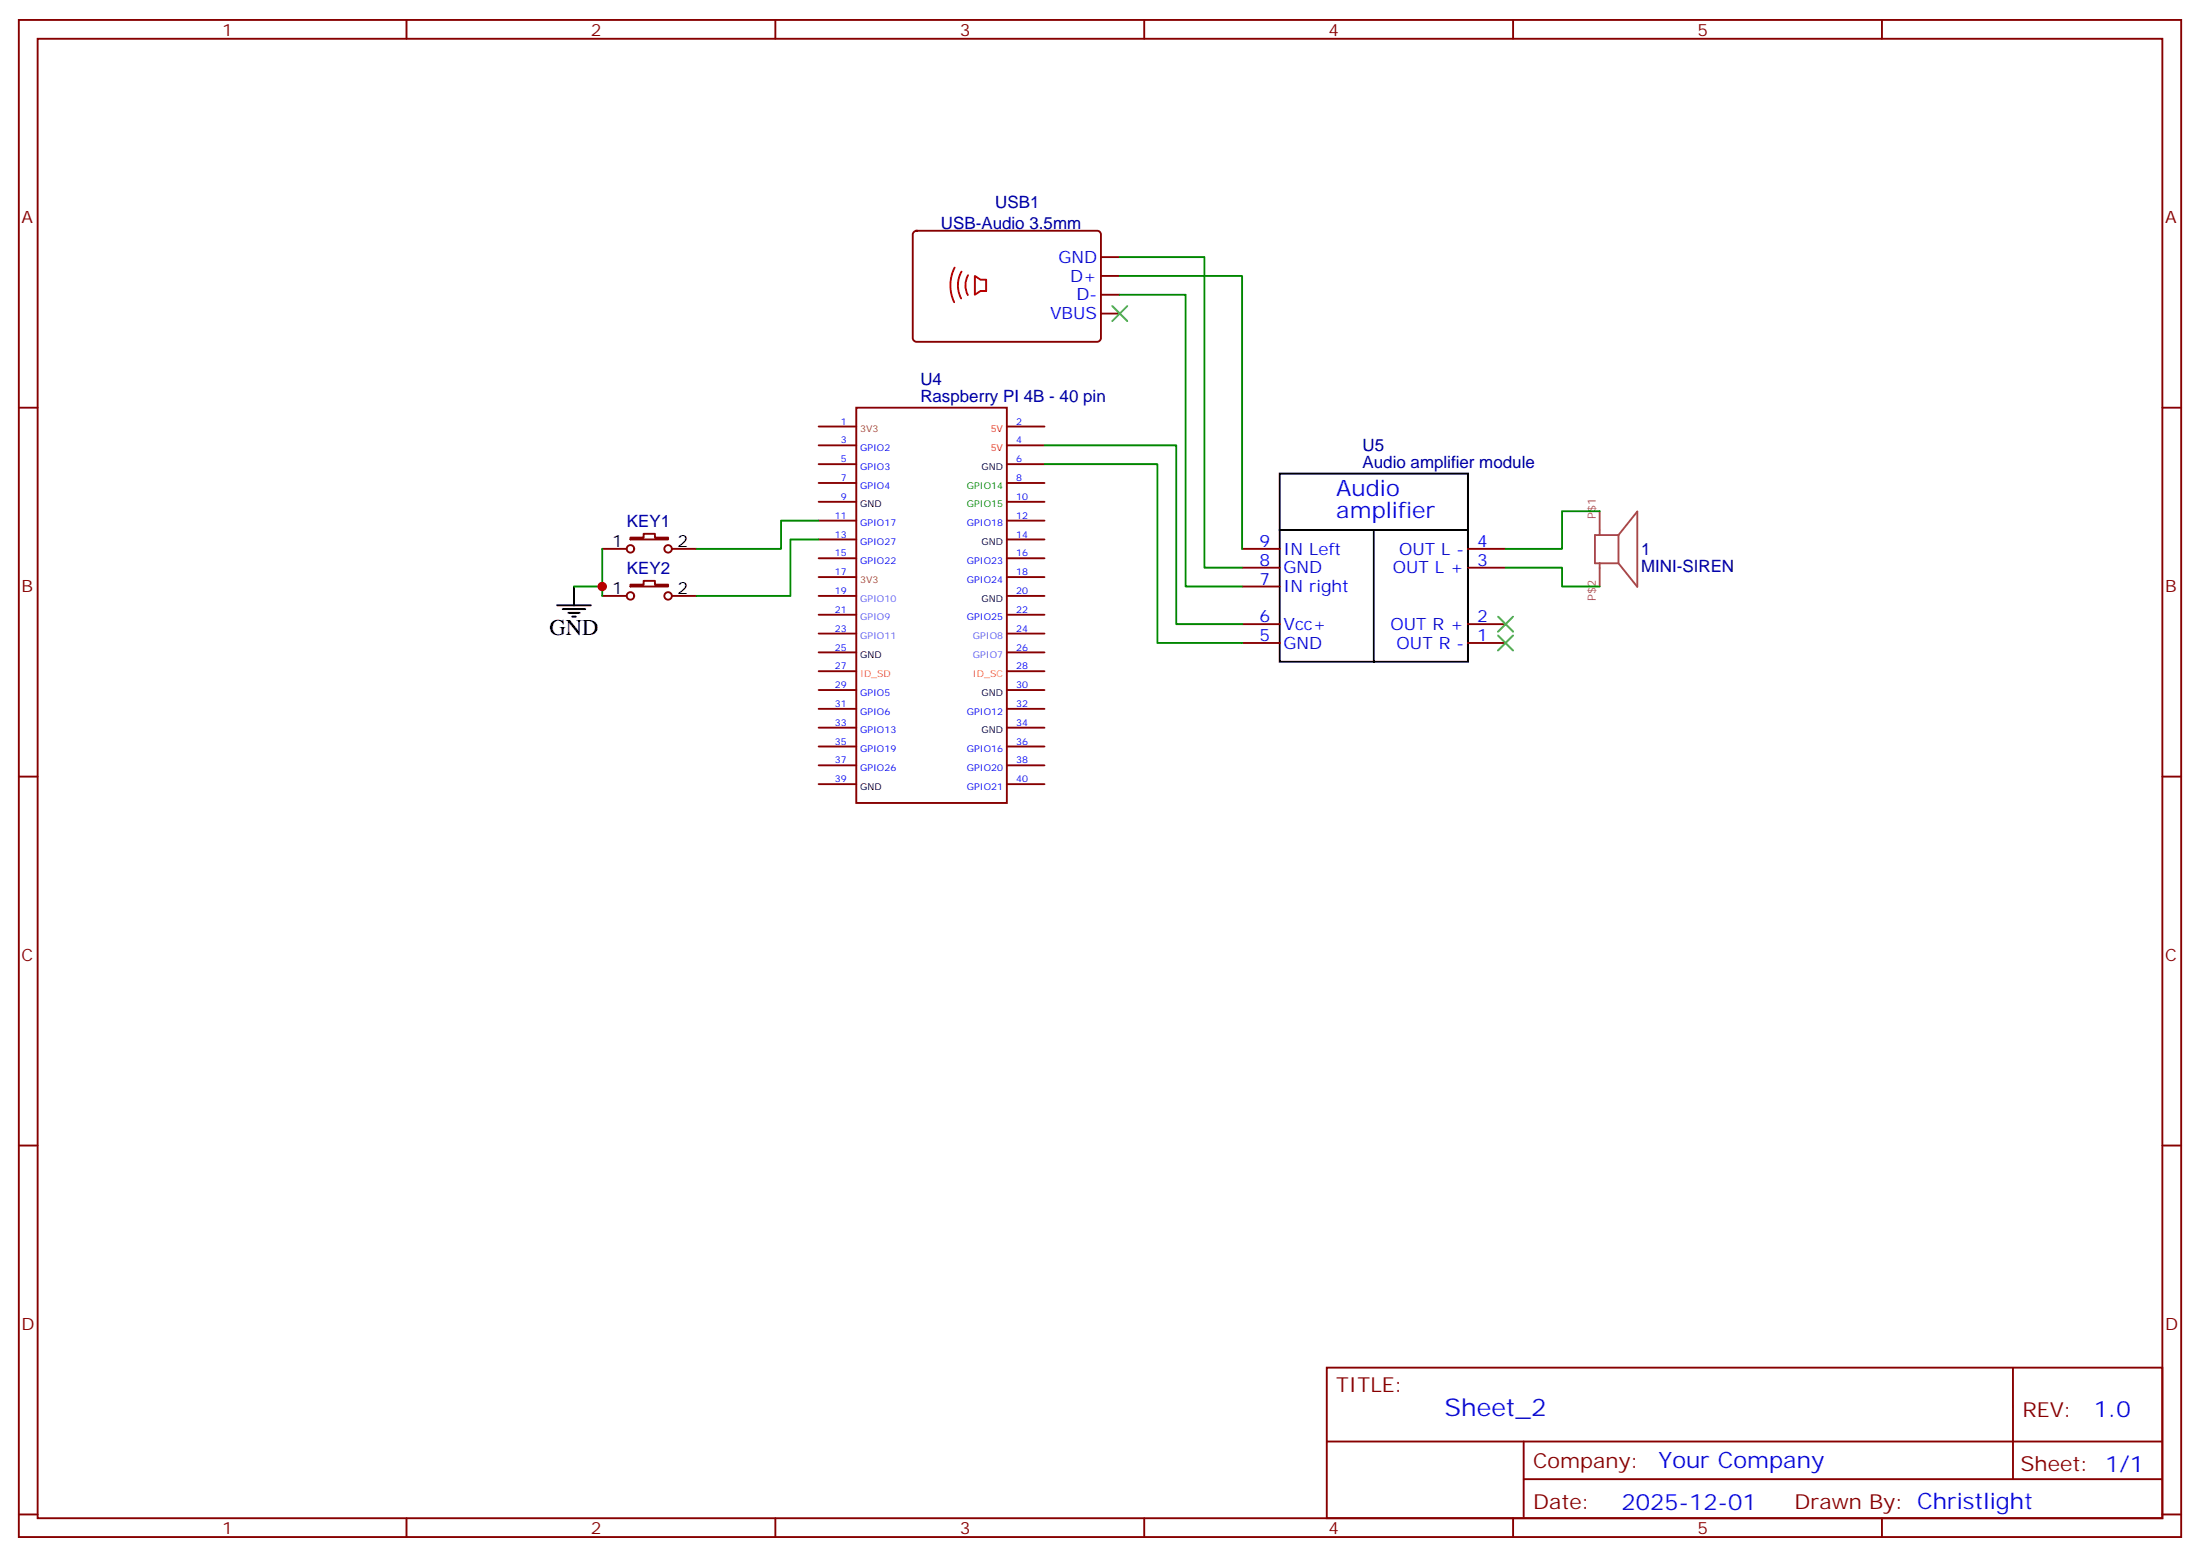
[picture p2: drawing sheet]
<svg xmlns="http://www.w3.org/2000/svg" width="412mm" height="292mm" viewBox="0 0 412 292" stroke-linecap="round" stroke-linejoin="round" font-family="sans-serif">
<g fill="none" stroke="#870000" stroke-width=".35">
<path d="M3.5 3.7h405.4v284.4h-405.4zM7.1 7.3h398.2v277.3h-398.2zM76.2 3.7v3.6M145.3 3.7v3.6M214.5 3.7v3.6M283.6 3.7v3.6M352.8 3.7v3.6M171.3 43.5l.5-.2h33.9a.71 .71 0 0 1 .7 .7v19.4a.76 .76 0 0 1-.7 .7h-33.9a.76 .76 0 0 1-.7-.7v-19.4zM206.4 58.8h3.5M206.4 55.2h3.5M206.4 51.7h3.5M206.4 48.2h3.5"/>
<path d="M3.5 76.4h3.6M153.5 79.9h7M160.5 76.4h28.2v74.1h-28.2zM188.7 79.9h7.1M405.3 76.4h3.6M153.5 83.5h7M153.5 87h7M153.5 90.5h7M153.5 94.1h7M153.5 97.6h7M188.7 83.5h7.1M188.7 87h7.1"/>
<path d="M188.7 90.5h7.1M188.7 94.1h7.1M188.7 97.6h7.1M112.9 111.7h4.6M112.9 102.9h4.6M118.2 109.6h2.4v-.7h2.2v.7h2.4v.3h-7zM118.2 100.8h2.4v-.8h2.2v.8h2.4v.3h-7zM125.9 111.7h4.6M125.9 102.9h4.6M153.5 101.1h7M153.5 104.6h7M153.5 108.2h7"/>
<path d="M153.5 111.7h7M153.5 115.2h7M153.5 118.7h7M188.7 101.1h7.1M188.7 104.6h7.1M188.7 108.2h7.1M188.7 111.7h7.1M188.7 115.2h7.1M188.7 118.7h7.1M232.8 117h7.1M232.8 106.4h7.1M232.8 102.9h7.1"/>
<path d="M232.8 109.9h7.1M275.2 117h7M275.2 106.4h7M275.2 102.9h7M153.5 122.3h7M153.5 125.8h7M153.5 129.3h7M153.5 132.9h7M153.5 136.4h7M153.5 139.9h7M188.7 122.3h7.1M188.7 125.8h7.1"/>
<path d="M188.7 129.3h7.1M188.7 132.9h7.1M188.7 136.4h7.1M188.7 139.9h7.1M232.8 120.5h7.1M275.2 120.5h7M3.5 145.6h3.6M153.5 143.4h7M153.5 147h7M188.7 143.4h7.1M188.7 147h7.1M405.3 145.6h3.6"/>
<path d="M3.5 214.7h3.6M405.3 214.7h3.6M248.7 256.3h156.6v28.3h-156.6zM377.3 256.4v20.8M248.7 270.2h156.5M285.6 277.2h119.6M285.6 270.2v14.1M3.5 283.8h3.6M76.2 284.6v3.5M145.3 284.6v3.5M214.5 284.6v3.5M283.6 284.6v3.5"/>
<path d="M352.8 284.6v3.5M405.3 283.8h3.6"/>
<circle cx="118.2" cy="102.9" r=".71"/>
<circle cx="118.2" cy="111.7" r=".71"/>
<circle cx="125.2" cy="102.9" r=".71"/>
<circle cx="125.2" cy="111.7" r=".71"/>
</g>
<path d="M239.9 99.3h35.3v24.7h-35.3zM239.9 88.8h35.3v10.5h-35.3zM257.5 99.3v24.7M104.4 113.5h6.4M105.5 114.2h4.2M106.5 114.9h2.2M107.2 115.6h.7M107.6 109.9v3.6" fill="none" stroke="#000" stroke-width=".35"/>
<path d="M299.9 95.8v3.5M299.9 99.4v.9M299.9 105.6v4.3M303.4 100.3h-4.4v5.3h4.4M303.4 100.3v5.3M303.4 100.3l3.5-4.4v14.1l-3.5-4.4" fill="none" stroke="#a64a4a" stroke-width=".35"/>
<path d="M209.9 55.2h12.3v54.7h10.6M209.9 51.7h22.9v51.2M209.9 48.2h15.9v58.2h7M153.5 97.6h-7.1v5.3h-15.9M195.8 83.5h24.7v33.5h12.3M195.8 87h21.2v33.5h15.8M299.9 95.8h-7.1v7.1h-10.6M107.6 109.9h5.3M112.9 102.9v8.8M153.5 101.1h-5.3v10.6h-17.7M282.2 106.4h10.6v3.5h7.1" fill="none" stroke="#008700" stroke-width=".35"/>
<path d="M208.5 57.4l2.8 2.8M211.3 57.4l-2.8 2.8M280.8 115.6l2.8 2.8M280.8 119.1l2.8 2.8M283.6 115.6l-2.8 2.8M283.6 119.1l-2.8 2.8" fill="none" stroke="#3c3" stroke-width=".35"/>
<path d="M179 50.1a7.4 7.4 0 0 0-.1 6.5M180.2 50.9a5.3 5.3 0 0 0 0 5M181.5 51.6a3.9 3.9 0 0 0-.1 3.7M182.7 51.7l1.1 .7h1.1v2.1h-1.1l-1.1 .7z" fill="none" stroke="#c00" stroke-width=".35"/>
<circle cx="112.9" cy="109.9" r=".88" fill="#c00"/>
<text font-size="4.6" fill="#00f" x="270.8" y="265.4">Sheet_2</text>
<g font-size="4.2" fill="#00f">
<text x="250.5" y="92.9">Audio</text>
<text x="250.5" y="97.2">amplifier</text>
<text x="392.5" y="265.6">1.0</text>
<text x="310.9" y="275.2">Your Company</text>
<text x="304" y="283">2025-12-01</text>
</g>
<text font-size="4.2" x="103" y="119.1">GND</text>
<g font-size="3.9" fill="#800">
<text x="250.5" y="260.9">TITLE:</text>
<text x="379.1" y="265.6">REV:</text>
<text x="287.4" y="275.1">Company:</text>
<text x="378.7" y="275.7">Sheet: 1/1</text>
<text x="287.4" y="282.8">Date:</text>
<text x="336.4" y="282.9">Drawn By: Christlight</text>
</g>
<g font-size="3.2" fill="#800">
<text x="41.6" y="6.7">1</text>
<text x="110.8" y="6.7">2</text>
<text x="179.9" y="6.7">3</text>
<text x="249.1" y="6.7">4</text>
<text x="318.2" y="6.7">5</text>
<text x="4.1" y="41.8">A</text>
<text x="405.9" y="41.8">A</text>
<text x="4.1" y="111">B</text>
<text x="405.9" y="111">B</text>
<text x="4.1" y="180.1">C</text>
<text x="405.9" y="180.1">C</text>
<text x="4.1" y="249.3">D</text>
<text x="405.9" y="249.3">D</text>
<text x="41.6" y="287.5">1</text>
<text x="110.8" y="287.5">2</text>
<text x="179.9" y="287.5">3</text>
<text x="249.1" y="287.5">4</text>
<text x="318.2" y="287.5">5</text>
</g>
<g font-size="3.2" fill="#000080">
<text x="186.6" y="38.9">USB1</text>
<text x="176.4" y="42.9">USB-Audio 3.5mm</text>
<text x="172.5" y="75.4">Raspberry PI 4B - 40 pin</text>
<text x="172.5" y="72.2">U4</text>
<text x="255.4" y="87.7">Audio amplifier module</text>
<text x="255.4" y="84.5">U5</text>
<text x="117.5" y="98.7">KEY1</text>
<text x="117.5" y="107.6">KEY2</text>
<text x="307.6" y="107.2">MINI-SIREN</text>
<text x="307.6" y="104">1</text>
</g>
<g font-size="3.2" fill="#00f">
<text x="198.4" y="49.2">GND</text>
<text x="200.6" y="52.8">D+</text>
<text x="196.8" y="59.8">VBUS</text>
<text x="201.8" y="56.3">D-</text>
<text x="236.1" y="106">8</text>
<text x="236.1" y="102.5">9</text>
<text x="240.6" y="107.5">GND</text>
<text x="240.6" y="103.9">IN Left</text>
<text x="261.1" y="107.5">OUT L +</text>
<text x="262.3" y="103.9">OUT L -</text>
<text x="276.9" y="106">3</text>
<text x="276.9" y="102.5">4</text>
<text x="236.1" y="109.6">7</text>
<text x="240.6" y="111">IN right</text>
<text x="236.1" y="116.6">6</text>
<text x="240.6" y="118">Vcc+</text>
<text x="260.7" y="118">OUT R +</text>
<text x="276.9" y="116.6">2</text>
<text x="236.1" y="120.2">5</text>
<text x="240.6" y="121.6">GND</text>
<text x="261.8" y="121.6">OUT R -</text>
<text x="276.9" y="120.2">1</text>
</g>
<g font-size="3.2">
<text x="114.8" y="102.5">1</text>
<text x="127" y="102.5">2</text>
<text x="114.8" y="111.3">1</text>
<text x="127" y="111.3">2</text>
</g>
<g font-size="2.1" fill="#a54b4b">
<text x="299.2" y="97.3" transform="rotate(-90 299.2 97.3)">P$1</text>
<text x="299.2" y="112.6" transform="rotate(-90 299.2 112.6)">P$2</text>
</g>
<g font-size="1.8" fill="#00f">
<text x="157.6" y="79.6">1</text>
<text x="157.6" y="83.1">3</text>
<text x="190.5" y="79.6">2</text>
<text x="190.5" y="83.1">4</text>
<text x="157.6" y="86.6">5</text>
<text x="161.2" y="84.5">GPIO2</text>
<text x="161.2" y="88.1">GPIO3</text>
<text x="190.5" y="86.6">6</text>
<text x="157.6" y="90.2">7</text>
<text x="157.6" y="93.7">9</text>
<text x="161.2" y="91.6">GPIO4</text>
<text x="190.5" y="90.2">8</text>
<text x="190.5" y="93.7">10</text>
<text x="156.5" y="97.2">11</text>
<text x="156.5" y="100.8">13</text>
<text x="161.2" y="98.6">GPIO17</text>
<text x="181.2" y="98.6">GPIO18</text>
<text x="190.5" y="97.2">12</text>
<text x="190.5" y="100.8">14</text>
<text x="156.5" y="104.3">15</text>
<text x="156.5" y="107.8">17</text>
<text x="161.2" y="102.2">GPIO27</text>
<text x="161.2" y="105.7">GPIO22</text>
<text x="181.2" y="105.7">GPIO23</text>
<text x="190.5" y="104.3">16</text>
<text x="190.5" y="107.8">18</text>
<text x="156.5" y="111.3">19</text>
<text x="181.2" y="109.2">GPIO24</text>
<text x="190.5" y="111.3">20</text>
<text x="156.5" y="114.9">21</text>
<text x="156.5" y="118.4">23</text>
<text x="181.2" y="116.3">GPIO25</text>
<text x="190.5" y="114.9">22</text>
<text x="190.5" y="118.4">24</text>
<text x="156.5" y="121.9">25</text>
<text x="156.5" y="125.4">27</text>
<text x="190.5" y="121.9">26</text>
<text x="190.5" y="125.4">28</text>
<text x="156.5" y="129">29</text>
<text x="161.2" y="130.4">GPIO5</text>
<text x="190.5" y="129">30</text>
<text x="156.5" y="132.5">31</text>
<text x="156.5" y="136">33</text>
<text x="161.2" y="133.9">GPIO6</text>
<text x="161.2" y="137.4">GPIO13</text>
<text x="181.2" y="133.9">GPIO12</text>
<text x="190.5" y="132.5">32</text>
<text x="190.5" y="136">34</text>
<text x="156.5" y="139.6">35</text>
<text x="156.5" y="143.1">37</text>
<text x="161.2" y="141">GPIO19</text>
<text x="181.2" y="141">GPIO16</text>
<text x="190.5" y="139.6">36</text>
<text x="190.5" y="143.1">38</text>
<text x="156.5" y="146.6">39</text>
<text x="161.2" y="144.5">GPIO26</text>
<text x="181.2" y="144.5">GPIO20</text>
<text x="181.2" y="148">GPIO21</text>
<text x="190.5" y="146.6">40</text>
</g>
<g font-size="1.8" fill="#960">
<text x="161.2" y="81">3V3</text>
<text x="161.2" y="109.2">3V3</text>
</g>
<g font-size="1.8" fill="#f00">
<text x="185.7" y="81">5V</text>
<text x="185.7" y="84.5">5V</text>
</g>
<g font-size="1.8">
<text x="184" y="88.1">GND</text>
<text x="161.2" y="95.1">GND</text>
<text x="184" y="102.2">GND</text>
<text x="184" y="112.7">GND</text>
<text x="161.2" y="123.3">GND</text>
<text x="184" y="130.4">GND</text>
<text x="184" y="137.4">GND</text>
<text x="161.2" y="148">GND</text>
</g>
<g font-size="1.8" fill="#060">
<text x="181.2" y="91.6">GPIO14</text>
<text x="181.2" y="95.1">GPIO15</text>
</g>
<g font-size="1.8" fill="#90f">
<text x="161.2" y="112.7">GPIO10</text>
<text x="161.2" y="116.3">GPIO9</text>
<text x="161.2" y="119.8">GPIO11</text>
<text x="182.4" y="119.8">GPIO8</text>
<text x="182.4" y="123.3">GPIO7</text>
</g>
<g font-size="1.8" fill="#f63">
<text x="161.2" y="126.9">ID_SD</text>
<text x="182.4" y="126.9">ID_SC</text>
</g>
</svg>
